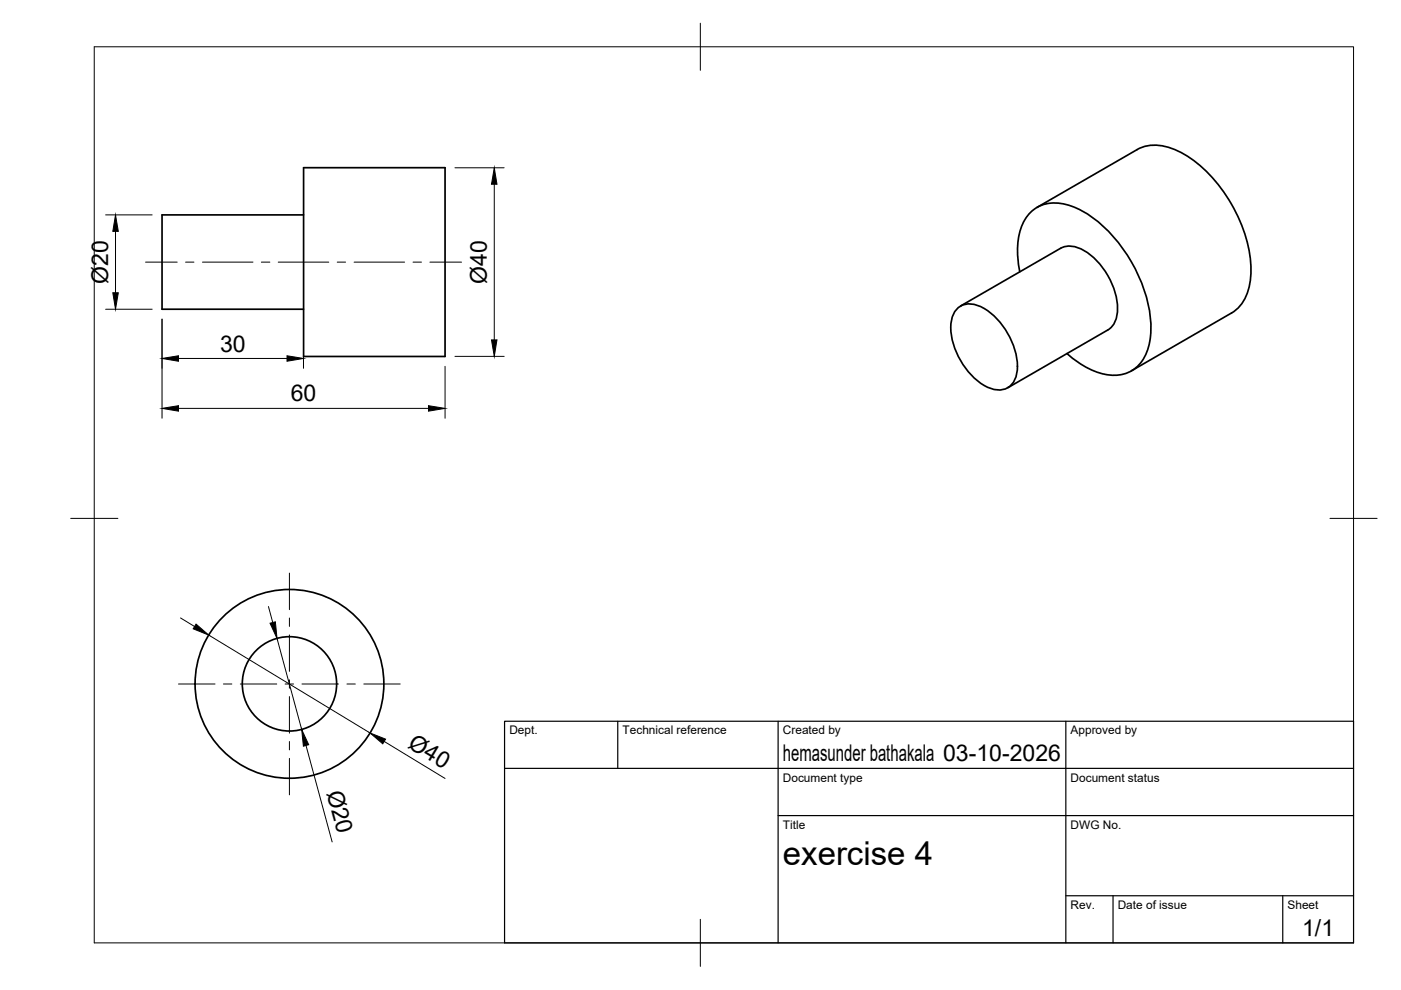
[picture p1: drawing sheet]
<svg xmlns="http://www.w3.org/2000/svg" width="297mm" height="210mm" viewBox="0 0 297 210" stroke-linecap="round" stroke-linejoin="round" font-family="sans-serif">
<!-- layer: Visible -->
<g fill="none" stroke="#000" stroke-width=".36">
<path d="M64.4 35.6h30v40h-30zM64.4 45.6h-30v20h30M216.2 57.6a15.6 15.6 0 0 1 1.2-11.1 7.4 7.4 0 0 1 8.9-3.1 23.3 23.3 0 0 1 11.6 9.1 29.4 29.4 0 0 1 6.1 18.3 9.3 9.3 0 0 1-4.3 8 10 10 0 0 1-9.5-1l-2.6-1.7-1.4-1.1M219.9 44l21.2-12.3a9.1 9.1 0 0 1 8.6 .3 29 29 0 0 1 13.2 14.9 22.9 22.9 0 0 1 1.8 14.6 8.2 8.2 0 0 1-3.6 4.9l-21.2 12.2M202.7 65.7a4 4 0 0 1 4.9-.8 15 15 0 0 1 8 13.9 4 4 0 0 1-5.9 3.4 15 15 0 0 1-8-13.9l.2-1zM203.6 64.9l21.3-12.3a5 5 0 0 1 5 .5 15.3 15.3 0 0 1 7 13.3 4.7 4.7 0 0 1-2 3.6l-21.2 12.2"/>
<circle cx="61.4" cy="145" r="10"/>
<circle cx="61.4" cy="145" r="20"/>
</g>
<!-- layer: BORDER -->
<path d="M20 9.9h267v190h-267zM148.5 4.9v10M15 109.9h10M282 109.9h10M148.5 194.9v10" fill="none" stroke="#000" stroke-width=".21"/>
<!-- layer: TITLEBLOCK -->
<path d="M107 152.9h180v47h-180zM131 152.9v10M165 152.9v47M226 152.9v47M107 162.9h180M165 172.9h122M226 189.9h61M236 189.9v10M272 189.9v10" fill="none" stroke="#000" stroke-width=".25"/>
<!-- layer: Smart Centers -->
<g fill="none" stroke="#000" stroke-width=".21">
<path d="M30.9 55.6h6.7M39.3 55.6h1.8M42.9 55.6h10.7M55.4 55.6h1.8M59 55.6h10.7M71.5 55.6h1.8M75.1 55.6h10.7M87.6 55.6h1.8M91.1 55.6h6.8M61.4 121.5v7.8M61.4 131v1.8M61.4 134.6v7.7"/>
<path d="M37.8 145h7.8M47.4 145h1.7M50.9 145h7.8M60.5 145h1.8M61.4 144.1v1.8M61.4 147.7v7.7M61.4 157.2v1.8M64 145h7.8M73.6 145h1.7M77.1 145h7.8M61.4 160.8v7.7"/>
</g>
<!-- layer: FD_Dimensions -->
<g fill="none" stroke="#000" stroke-width=".21">
<path d="M96.5 35.6h10.4M104.8 39.1v33M22.4 45.6h9.9M24.5 49.1v13M22.4 65.6h9.9M34.4 67.7v21M37.8 76h23.1M64.3 67.7v10.4M94.4 77.7v11M96.5 75.6h10.4M37.8 86.6h53M38.3 131l3 1.8"/>
<path d="M44.3 134.7l34.1 20.7M56.9 128.6l.9 3.4M58.7 135.4l5.3 19.3M64.9 158l5.5 20.5M81.4 157.2l13 7.9"/>
</g>
<path d="M104.8 35.6l.6 3.5h-1.2zM24.5 45.6l.6 3.5h-1.2zM23.9 62.1h1.2l-.6 3.5zM34.4 76l3.4-.6v1.2zM60.9 75.4l3.4 .6-3.4 .6zM104.2 72.1h1.2l-.6 3.5zM34.4 86.6l3.4-.6v1.2zM90.8 86l3.6 .6-3.6 .6zM41.6 132.3l2.7 2.4-3.3-1.4zM57.3 132.1l1.1-.3 .3 3.6zM64 154.7l1.4 3.2-1.1 .3zM78.4 155.4l3.3 1.3-.5 1z" fill="#000" stroke="#000" stroke-width=".21"/>
<text font-size="7" x="166" y="183.4">exercise 4</text>
<g font-size="4.9">
<text x="22.9" y="60.2" transform="rotate(-90 22.9 60.2)">Ø20</text>
<text x="103.3" y="60.2" transform="rotate(-90 103.3 60.2)">Ø40</text>
<text x="46.7" y="74.5">30</text>
<text x="61.7" y="85.1">60</text>
<text x="86.3" y="158.3" transform="rotate(31 86.3 158.3)">Ø40</text>
<text x="166" y="161.4">hemasunder bathakala 03-10-2026</text>
<text x="69.2" y="168.1" transform="rotate(75 69.2 168.1)">Ø20</text>
<text x="276.1" y="198.6">1/1</text>
</g>
<g font-size="2.5">
<text x="108" y="155.7">Dept.</text>
<text x="132" y="155.7">Technical reference</text>
<text x="166" y="155.7">Created by</text>
<text x="227" y="155.7">Approved by</text>
<text x="166" y="165.7">Document type</text>
<text x="227" y="165.7">Document status</text>
<text x="166" y="175.7">Title</text>
<text x="227" y="175.7">DWG No.</text>
<text x="227" y="192.7">Rev.</text>
<text x="237" y="192.7">Date of issue</text>
<text x="273" y="192.7">Sheet</text>
</g>
</svg>
